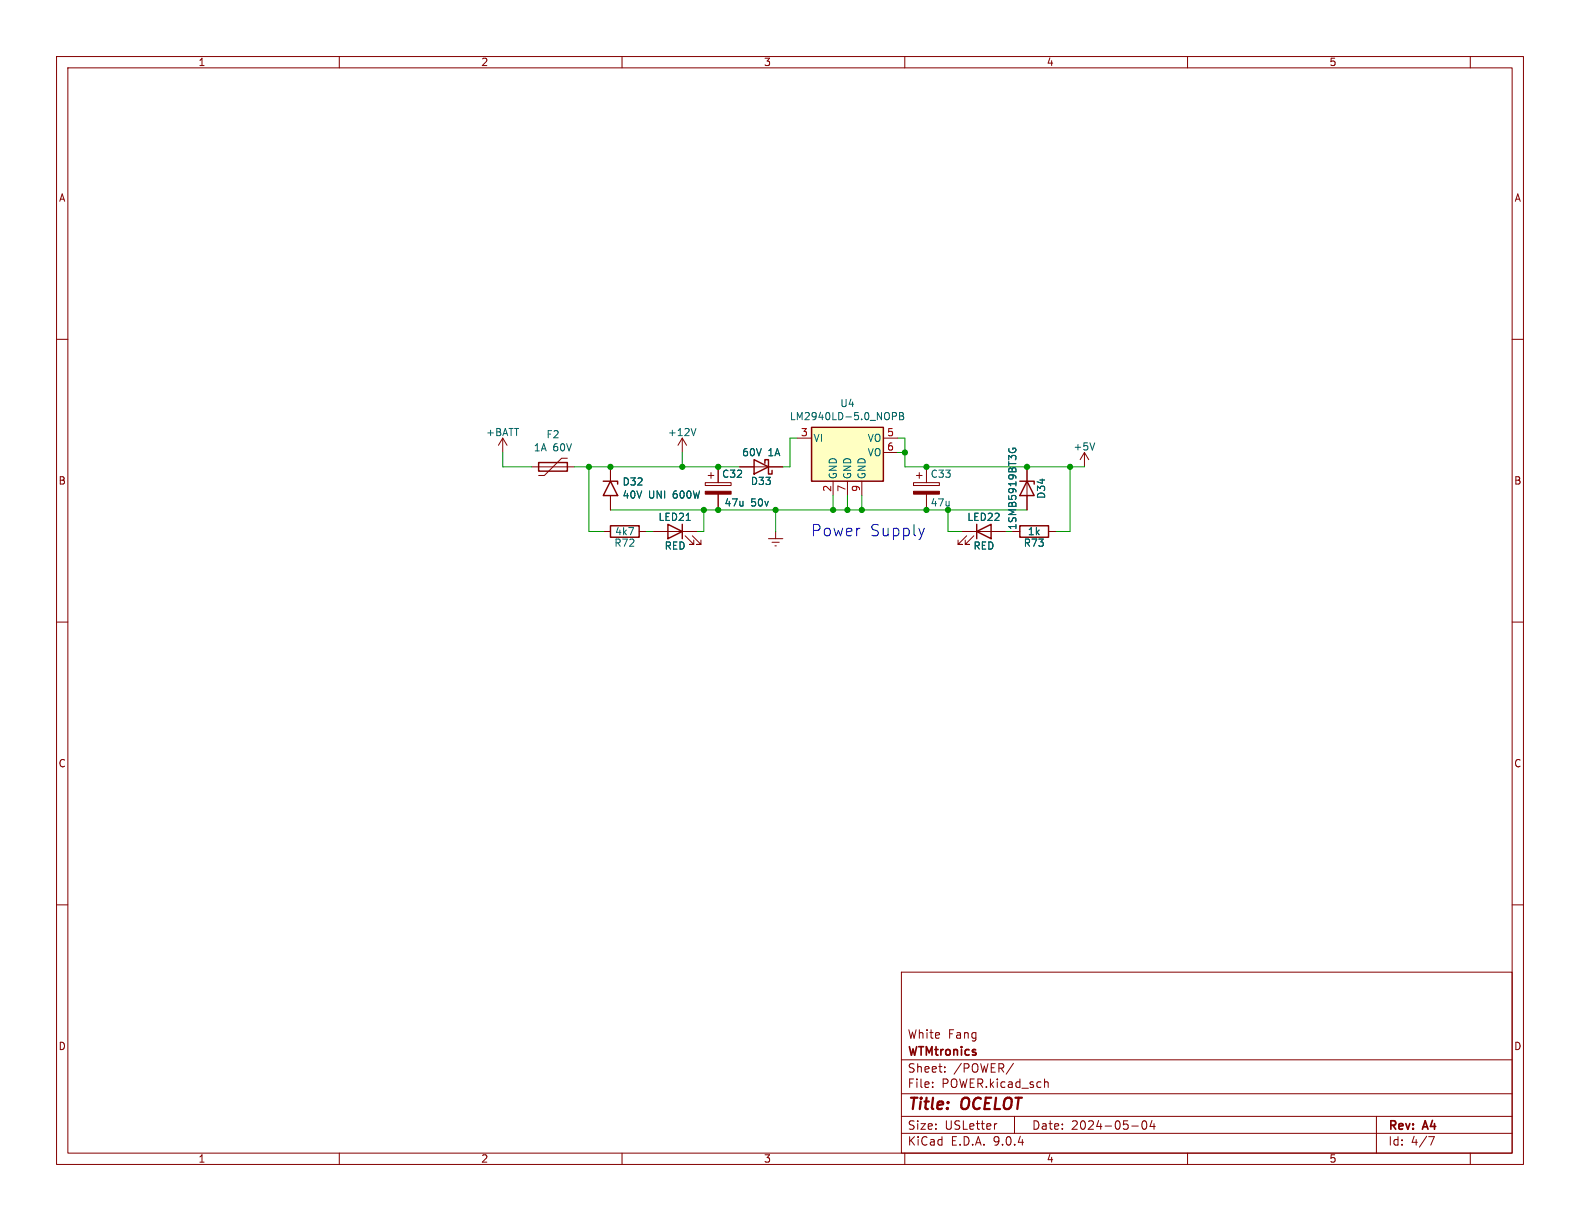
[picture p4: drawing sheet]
(kicad_sch
 (version 20250114)
 (generator "eeschema")
 (generator_version "9.0")
 (paper "USLetter")
 (title_block
  (title "OCELOT")
  (date "2024-05-04")
  (rev "A4")
  (company "WTMtronics")
  (comment 1 "White Fang"))
 (lib_symbols
  (symbol "Device:CP"
   (pin_numbers (hide yes))
   (pin_names
    (offset 0.254)) (exclude_from_sim no) (in_bom yes) (on_board yes)
   (property "Reference" "C" (at 0.635 2.54 0) (effects (font (size 1.27 1.27)) (justify left)))
   (property "Value" "Device_CP" (at 0.635 -2.54 0) (effects (font (size 1.27 1.27)) (justify left)))
   (property "Footprint" "" (at 0.9652 -3.81 0) (effects (font (size 1.27 1.27)) (hide yes)))
   (property "Datasheet" "" (at 0 0 0) (effects (font (size 1.27 1.27)) (hide yes)))
   (property "Description" "" (at 0 0 0) (effects (font (size 1.27 1.27)) (hide yes)))
   (symbol "CP_0_1"
    (rectangle (start -2.286 0.508) (end 2.286 1.016) (stroke (width 0) (type default)) (fill (type none)))
    (polyline (pts (xy -1.778 2.286) (xy -0.762 2.286)) (stroke (width 0) (type default)) (fill (type none)))
    (polyline (pts (xy -1.27 2.794) (xy -1.27 1.778)) (stroke (width 0) (type default)) (fill (type none)))
    (rectangle (start 2.286 -0.508) (end -2.286 -1.016) (stroke (width 0) (type default)) (fill (type outline))))
   (symbol "CP_1_1"
    (pin passive line (at 0 3.81 270) (length 2.794) (name "~" (effects (font (size 1.27 1.27)))) (number "1" (effects (font (size 1.27 1.27)))))
    (pin passive line (at 0 -3.81 90) (length 2.794) (name "~" (effects (font (size 1.27 1.27)))) (number "2" (effects (font (size 1.27 1.27))))))
   (embedded_fonts no))
  (symbol "Device:D_Schottky"
   (pin_numbers (hide yes))
   (pin_names
    (offset 1.016) (hide yes)) (exclude_from_sim no) (in_bom yes) (on_board yes)
   (property "Reference" "D" (at 0 2.54 0) (effects (font (size 1.27 1.27))))
   (property "Value" "D_Schottky" (at 0 -2.54 0) (effects (font (size 1.27 1.27))))
   (property "Footprint" "" (at 0 0 0) (effects (font (size 1.27 1.27)) (hide yes)))
   (property "Datasheet" "~" (at 0 0 0) (effects (font (size 1.27 1.27)) (hide yes)))
   (property "Description" "Schottky diode" (at 0 0 0) (effects (font (size 1.27 1.27)) (hide yes)))
   (symbol "D_Schottky_0_1"
    (polyline (pts (xy -1.905 0.635) (xy -1.905 1.27) (xy -1.27 1.27) (xy -1.27 -1.27) (xy -0.635 -1.27) (xy -0.635 -0.635)) (stroke (width 0.254) (type default)) (fill (type none)))
    (polyline (pts (xy 1.27 1.27) (xy 1.27 -1.27) (xy -1.27 0) (xy 1.27 1.27)) (stroke (width 0.254) (type default)) (fill (type none)))
    (polyline (pts (xy 1.27 0) (xy -1.27 0)) (stroke (width 0) (type default)) (fill (type none))))
   (symbol "D_Schottky_1_1"
    (pin passive line (at -3.81 0 0) (length 2.54) (name "K" (effects (font (size 1.27 1.27)))) (number "1" (effects (font (size 1.27 1.27)))))
    (pin passive line (at 3.81 0 180) (length 2.54) (name "A" (effects (font (size 1.27 1.27)))) (number "2" (effects (font (size 1.27 1.27))))))
   (embedded_fonts no))
  (symbol "Device:D_Zener"
   (pin_numbers (hide yes))
   (pin_names
    (offset 1.016) (hide yes)) (exclude_from_sim no) (in_bom yes) (on_board yes)
   (property "Reference" "D" (at 0 2.54 0) (effects (font (size 1.27 1.27))))
   (property "Value" "D_Zener" (at 0 -2.54 0) (effects (font (size 1.27 1.27))))
   (property "Footprint" "" (at 0 0 0) (effects (font (size 1.27 1.27)) (hide yes)))
   (property "Datasheet" "~" (at 0 0 0) (effects (font (size 1.27 1.27)) (hide yes)))
   (property "Description" "Zener diode" (at 0 0 0) (effects (font (size 1.27 1.27)) (hide yes)))
   (symbol "D_Zener_0_1"
    (polyline (pts (xy -1.27 -1.27) (xy -1.27 1.27) (xy -0.762 1.27)) (stroke (width 0.254) (type default)) (fill (type none)))
    (polyline (pts (xy 1.27 0) (xy -1.27 0)) (stroke (width 0) (type default)) (fill (type none)))
    (polyline (pts (xy 1.27 -1.27) (xy 1.27 1.27) (xy -1.27 0) (xy 1.27 -1.27)) (stroke (width 0.254) (type default)) (fill (type none))))
   (symbol "D_Zener_1_1"
    (pin passive line (at -3.81 0 0) (length 2.54) (name "K" (effects (font (size 1.27 1.27)))) (number "1" (effects (font (size 1.27 1.27)))))
    (pin passive line (at 3.81 0 180) (length 2.54) (name "A" (effects (font (size 1.27 1.27)))) (number "2" (effects (font (size 1.27 1.27))))))
   (embedded_fonts no))
  (symbol "Device:LED"
   (pin_numbers (hide yes))
   (pin_names
    (offset 1.016) (hide yes)) (exclude_from_sim no) (in_bom yes) (on_board yes)
   (property "Reference" "D" (at 0 2.54 0) (effects (font (size 1.27 1.27))))
   (property "Value" "LED" (at 0 -2.54 0) (effects (font (size 1.27 1.27))))
   (property "Footprint" "" (at 0 0 0) (effects (font (size 1.27 1.27)) (hide yes)))
   (property "Datasheet" "~" (at 0 0 0) (effects (font (size 1.27 1.27)) (hide yes)))
   (property "Description" "Light emitting diode" (at 0 0 0) (effects (font (size 1.27 1.27)) (hide yes)))
   (symbol "LED_0_1"
    (polyline (pts (xy -3.048 -0.762) (xy -4.572 -2.286) (xy -3.81 -2.286) (xy -4.572 -2.286) (xy -4.572 -1.524)) (stroke (width 0) (type default)) (fill (type none)))
    (polyline (pts (xy -1.778 -0.762) (xy -3.302 -2.286) (xy -2.54 -2.286) (xy -3.302 -2.286) (xy -3.302 -1.524)) (stroke (width 0) (type default)) (fill (type none)))
    (polyline (pts (xy -1.27 0) (xy 1.27 0)) (stroke (width 0) (type default)) (fill (type none)))
    (polyline (pts (xy -1.27 -1.27) (xy -1.27 1.27)) (stroke (width 0.254) (type default)) (fill (type none)))
    (polyline (pts (xy 1.27 -1.27) (xy 1.27 1.27) (xy -1.27 0) (xy 1.27 -1.27)) (stroke (width 0.254) (type default)) (fill (type none))))
   (symbol "LED_1_1"
    (pin passive line (at -3.81 0 0) (length 2.54) (name "K" (effects (font (size 1.27 1.27)))) (number "1" (effects (font (size 1.27 1.27)))))
    (pin passive line (at 3.81 0 180) (length 2.54) (name "A" (effects (font (size 1.27 1.27)))) (number "2" (effects (font (size 1.27 1.27))))))
   (embedded_fonts no))
  (symbol "Device:Polyfuse"
   (pin_numbers (hide yes))
   (pin_names
    (offset 0)) (exclude_from_sim no) (in_bom yes) (on_board yes)
   (property "Reference" "F" (at -2.54 0 90) (effects (font (size 1.27 1.27))))
   (property "Value" "Polyfuse" (at 2.54 0 90) (effects (font (size 1.27 1.27))))
   (property "Footprint" "" (at 1.27 -5.08 0) (effects (font (size 1.27 1.27)) (justify left) (hide yes)))
   (property "Datasheet" "~" (at 0 0 0) (effects (font (size 1.27 1.27)) (hide yes)))
   (property "Description" "Resettable fuse, polymeric positive temperature coefficient" (at 0 0 0) (effects (font (size 1.27 1.27)) (hide yes)))
   (symbol "Polyfuse_0_1"
    (polyline (pts (xy -1.524 2.54) (xy -1.524 1.524) (xy 1.524 -1.524) (xy 1.524 -2.54)) (stroke (width 0) (type default)) (fill (type none)))
    (rectangle (start -0.762 2.54) (end 0.762 -2.54) (stroke (width 0.254) (type default)) (fill (type none)))
    (polyline (pts (xy 0 2.54) (xy 0 -2.54)) (stroke (width 0) (type default)) (fill (type none))))
   (symbol "Polyfuse_1_1"
    (pin passive line (at 0 3.81 270) (length 1.27) (name "~" (effects (font (size 1.27 1.27)))) (number "1" (effects (font (size 1.27 1.27)))))
    (pin passive line (at 0 -3.81 90) (length 1.27) (name "~" (effects (font (size 1.27 1.27)))) (number "2" (effects (font (size 1.27 1.27))))))
   (embedded_fonts no))
  (symbol "Device:R"
   (pin_numbers (hide yes))
   (pin_names
    (offset 0)) (exclude_from_sim no) (in_bom yes) (on_board yes)
   (property "Reference" "R" (at 2.032 0 90) (effects (font (size 1.27 1.27))))
   (property "Value" "R" (at 0 0 90) (effects (font (size 1.27 1.27))))
   (property "Footprint" "" (at -1.778 0 90) (effects (font (size 1.27 1.27)) (hide yes)))
   (property "Datasheet" "~" (at 0 0 0) (effects (font (size 1.27 1.27)) (hide yes)))
   (property "Description" "Resistor" (at 0 0 0) (effects (font (size 1.27 1.27)) (hide yes)))
   (symbol "R_0_1"
    (rectangle (start -1.016 -2.54) (end 1.016 2.54) (stroke (width 0.254) (type default)) (fill (type none))))
   (symbol "R_1_1"
    (pin passive line (at 0 3.81 270) (length 1.27) (name "~" (effects (font (size 1.27 1.27)))) (number "1" (effects (font (size 1.27 1.27)))))
    (pin passive line (at 0 -3.81 90) (length 1.27) (name "~" (effects (font (size 1.27 1.27)))) (number "2" (effects (font (size 1.27 1.27))))))
   (embedded_fonts no))
  (symbol "Diode:SM6T39A"
   (pin_numbers (hide yes))
   (pin_names
    (offset 1.016) (hide yes)) (exclude_from_sim no) (in_bom yes) (on_board yes)
   (property "Reference" "D" (at 0 2.54 0) (effects (font (size 1.27 1.27))))
   (property "Value" "SM6T39A" (at 0 -2.54 0) (effects (font (size 1.27 1.27))))
   (property "Footprint" "Diode_SMD:D_SMB" (at 0 -5.08 0) (effects (font (size 1.27 1.27)) (hide yes)))
   (property "Datasheet" "https://www.st.com/resource/en/datasheet/sm6t.pdf" (at -1.27 0 0) (effects (font (size 1.27 1.27)) (hide yes)))
   (property "Description" "600W unidirectional Transil Transient Voltage Suppressor, 39Vrwm, DO-214AA" (at 0 0 0) (effects (font (size 1.27 1.27)) (hide yes)))
   (symbol "SM6T39A_0_1"
    (polyline (pts (xy -0.762 1.27) (xy -1.27 1.27) (xy -1.27 -1.27)) (stroke (width 0.254) (type default)) (fill (type none)))
    (polyline (pts (xy 1.27 1.27) (xy 1.27 -1.27) (xy -1.27 0) (xy 1.27 1.27)) (stroke (width 0.254) (type default)) (fill (type none))))
   (symbol "SM6T39A_1_1"
    (pin passive line (at -3.81 0 0) (length 2.54) (name "A1" (effects (font (size 1.27 1.27)))) (number "1" (effects (font (size 1.27 1.27)))))
    (pin passive line (at 3.81 0 180) (length 2.54) (name "A2" (effects (font (size 1.27 1.27)))) (number "2" (effects (font (size 1.27 1.27))))))
   (embedded_fonts no))
  (symbol "IC_Automotive:LM2940LD-5.0_NOPB"
   (pin_names
    (offset 0.254)) (exclude_from_sim no) (in_bom yes) (on_board yes)
   (property "Reference" "U" (at -3.81 3.175 0) (effects (font (size 1.27 1.27))))
   (property "Value" "IC_Automotive_LM2940LD-5.0_NOPB" (at 0 3.175 0) (effects (font (size 1.27 1.27)) (justify left)))
   (property "Footprint" "Package_SON:WSON-8_4x4mm_P0.8mm" (at 0 5.715 0) (effects (font (size 1.27 1.27)
    (italic yes)) (hide yes)))
   (property "Datasheet" "" (at 0 -1.27 0) (effects (font (size 1.27 1.27)) (hide yes)))
   (property "Description" "" (at 0 0 0) (effects (font (size 1.27 1.27)) (hide yes)))
   (symbol "LM2940LD-5.0_NOPB_0_1"
    (rectangle (start -6.35 1.905) (end 6.35 -7.62) (stroke (width 0.254) (type default)) (fill (type background))))
   (symbol "LM2940LD-5.0_NOPB_1_1"
    (pin power_in line (at -8.89 0 0) (length 2.54) (name "VI" (effects (font (size 1.27 1.27)))) (number "3" (effects (font (size 1.27 1.27)))))
    (pin no_connect line (at -8.89 -2.54 0) (length 2.54) (hide yes) (name "NC" (effects (font (size 1.27 1.27)))) (number "1" (effects (font (size 1.27 1.27)))))
    (pin no_connect line (at -5.08 -10.16 90) (length 2.54) (hide yes) (name "NC" (effects (font (size 1.27 1.27)))) (number "4" (effects (font (size 1.27 1.27)))))
    (pin power_in line (at -2.54 -10.16 90) (length 2.54) (name "GND" (effects (font (size 1.27 1.27)))) (number "2" (effects (font (size 1.27 1.27)))))
    (pin power_in line (at 0 -10.16 90) (length 2.54) (name "GND" (effects (font (size 1.27 1.27)))) (number "7" (effects (font (size 1.27 1.27)))))
    (pin power_in line (at 2.54 -10.16 90) (length 2.54) (name "GND" (effects (font (size 1.27 1.27)))) (number "9" (effects (font (size 1.27 1.27)))))
    (pin no_connect line (at 5.08 -10.16 90) (length 2.54) (hide yes) (name "NC" (effects (font (size 1.27 1.27)))) (number "8" (effects (font (size 1.27 1.27)))))
    (pin power_out line (at 8.89 0 180) (length 2.54) (name "VO" (effects (font (size 1.27 1.27)))) (number "5" (effects (font (size 1.27 1.27)))))
    (pin power_out line (at 8.89 -2.54 180) (length 2.54) (name "VO" (effects (font (size 1.27 1.27)))) (number "6" (effects (font (size 1.27 1.27))))))
   (embedded_fonts no))
  (symbol "power:+12V"
   (power)
   (pin_names
    (offset 0)) (exclude_from_sim no) (in_bom yes) (on_board yes)
   (property "Reference" "#PWR" (at 0 -3.81 0) (effects (font (size 1.27 1.27)) (hide yes)))
   (property "Value" "+12V" (at 0 3.556 0) (effects (font (size 1.27 1.27))))
   (property "Footprint" "" (at 0 0 0) (effects (font (size 1.27 1.27)) (hide yes)))
   (property "Datasheet" "" (at 0 0 0) (effects (font (size 1.27 1.27)) (hide yes)))
   (property "Description" "Power symbol creates a global label with name \"+12V\"" (at 0 0 0) (effects (font (size 1.27 1.27)) (hide yes)))
   (symbol "+12V_0_1"
    (polyline (pts (xy -0.762 1.27) (xy 0 2.54)) (stroke (width 0) (type default)) (fill (type none)))
    (polyline (pts (xy 0 2.54) (xy 0.762 1.27)) (stroke (width 0) (type default)) (fill (type none)))
    (polyline (pts (xy 0 0) (xy 0 2.54)) (stroke (width 0) (type default)) (fill (type none))))
   (symbol "+12V_1_1"
    (pin power_in line (at 0 0 90) (length 0) (hide yes) (name "+12V" (effects (font (size 1.27 1.27)))) (number "1" (effects (font (size 1.27 1.27))))))
   (embedded_fonts no))
  (symbol "power:+5V"
   (power)
   (pin_names
    (offset 0)) (exclude_from_sim no) (in_bom yes) (on_board yes)
   (property "Reference" "#PWR" (at 0 -3.81 0) (effects (font (size 1.27 1.27)) (hide yes)))
   (property "Value" "+5V" (at 0 3.556 0) (effects (font (size 1.27 1.27))))
   (property "Footprint" "" (at 0 0 0) (effects (font (size 1.27 1.27)) (hide yes)))
   (property "Datasheet" "" (at 0 0 0) (effects (font (size 1.27 1.27)) (hide yes)))
   (property "Description" "Power symbol creates a global label with name \"+5V\"" (at 0 0 0) (effects (font (size 1.27 1.27)) (hide yes)))
   (symbol "+5V_0_1"
    (polyline (pts (xy -0.762 1.27) (xy 0 2.54)) (stroke (width 0) (type default)) (fill (type none)))
    (polyline (pts (xy 0 2.54) (xy 0.762 1.27)) (stroke (width 0) (type default)) (fill (type none)))
    (polyline (pts (xy 0 0) (xy 0 2.54)) (stroke (width 0) (type default)) (fill (type none))))
   (symbol "+5V_1_1"
    (pin power_in line (at 0 0 90) (length 0) (hide yes) (name "+5V" (effects (font (size 1.27 1.27)))) (number "1" (effects (font (size 1.27 1.27))))))
   (embedded_fonts no))
  (symbol "power:+BATT"
   (power)
   (pin_names
    (offset 0)) (exclude_from_sim no) (in_bom yes) (on_board yes)
   (property "Reference" "#PWR" (at 0 -3.81 0) (effects (font (size 1.27 1.27)) (hide yes)))
   (property "Value" "+BATT" (at 0 3.556 0) (effects (font (size 1.27 1.27))))
   (property "Footprint" "" (at 0 0 0) (effects (font (size 1.27 1.27)) (hide yes)))
   (property "Datasheet" "" (at 0 0 0) (effects (font (size 1.27 1.27)) (hide yes)))
   (property "Description" "Power symbol creates a global label with name \"+BATT\"" (at 0 0 0) (effects (font (size 1.27 1.27)) (hide yes)))
   (symbol "+BATT_0_1"
    (polyline (pts (xy -0.762 1.27) (xy 0 2.54)) (stroke (width 0) (type default)) (fill (type none)))
    (polyline (pts (xy 0 2.54) (xy 0.762 1.27)) (stroke (width 0) (type default)) (fill (type none)))
    (polyline (pts (xy 0 0) (xy 0 2.54)) (stroke (width 0) (type default)) (fill (type none))))
   (symbol "+BATT_1_1"
    (pin power_in line (at 0 0 90) (length 0) (hide yes) (name "+BATT" (effects (font (size 1.27 1.27)))) (number "1" (effects (font (size 1.27 1.27))))))
   (embedded_fonts no))
  (symbol "power:Earth"
   (power)
   (pin_names
    (offset 0)) (exclude_from_sim no) (in_bom yes) (on_board yes)
   (property "Reference" "#PWR" (at 0 -6.35 0) (effects (font (size 1.27 1.27)) (hide yes)))
   (property "Value" "Earth" (at 0 -3.81 0) (effects (font (size 1.27 1.27)) (hide yes)))
   (property "Footprint" "" (at 0 0 0) (effects (font (size 1.27 1.27)) (hide yes)))
   (property "Datasheet" "~" (at 0 0 0) (effects (font (size 1.27 1.27)) (hide yes)))
   (property "Description" "Power symbol creates a global label with name \"Earth\"" (at 0 0 0) (effects (font (size 1.27 1.27)) (hide yes)))
   (symbol "Earth_0_1"
    (polyline (pts (xy -0.635 -1.905) (xy 0.635 -1.905)) (stroke (width 0) (type default)) (fill (type none)))
    (polyline (pts (xy -0.127 -2.54) (xy 0.127 -2.54)) (stroke (width 0) (type default)) (fill (type none)))
    (polyline (pts (xy 0 -1.27) (xy 0 0)) (stroke (width 0) (type default)) (fill (type none)))
    (polyline (pts (xy 1.27 -1.27) (xy -1.27 -1.27)) (stroke (width 0) (type default)) (fill (type none))))
   (symbol "Earth_1_1"
    (pin power_in line (at 0 0 270) (length 0) (hide yes) (name "Earth" (effects (font (size 1.27 1.27)))) (number "1" (effects (font (size 1.27 1.27))))))
   (embedded_fonts no)))
 (text "Power Supply"
  (exclude_from_sim no)
  (at 163.83 95.25 0)
  (effects (font (size 2.0066 2.0066)) (justify right bottom)))
 (junction
  (at 127 82.55)
  (diameter 0)
  (color 0 0 0 0))
 (junction
  (at 189.23 82.55)
  (diameter 0)
  (color 0 0 0 0))
 (junction
  (at 163.83 90.17)
  (diameter 0)
  (color 0 0 0 0))
 (junction
  (at 181.61 82.55)
  (diameter 0)
  (color 0 0 0 0))
 (junction
  (at 147.32 90.17)
  (diameter 0)
  (color 0 0 0 0))
 (junction
  (at 107.95 82.55)
  (diameter 0)
  (color 0 0 0 0))
 (junction
  (at 163.83 82.55)
  (diameter 0)
  (color 0 0 0 0))
 (junction
  (at 167.64 90.17)
  (diameter 0)
  (color 0 0 0 0))
 (junction
  (at 160.02 80.01)
  (diameter 0)
  (color 0 0 0 0))
 (junction
  (at 104.14 82.55)
  (diameter 0)
  (color 0 0 0 0))
 (junction
  (at 152.4 90.17)
  (diameter 0)
  (color 0 0 0 0))
 (junction
  (at 127 90.17)
  (diameter 0)
  (color 0 0 0 0))
 (junction
  (at 137.16 90.17)
  (diameter 0)
  (color 0 0 0 0))
 (junction
  (at 149.86 90.17)
  (diameter 0)
  (color 0 0 0 0))
 (junction
  (at 124.46 90.17)
  (diameter 0)
  (color 0 0 0 0))
 (junction
  (at 120.65 82.55)
  (diameter 0)
  (color 0 0 0 0))
 (wire
  (pts (xy 149.86 90.17) (xy 152.4 90.17))
  (stroke (width 0) (type default)))
 (wire
  (pts (xy 170.18 93.98) (xy 167.64 93.98))
  (stroke (width 0) (type default)))
 (wire
  (pts (xy 137.16 90.17) (xy 147.32 90.17))
  (stroke (width 0) (type default)))
 (wire
  (pts (xy 115.57 93.98) (xy 114.3 93.98))
  (stroke (width 0) (type default)))
 (wire
  (pts (xy 167.64 90.17) (xy 181.61 90.17))
  (stroke (width 0) (type default)))
 (wire
  (pts (xy 163.83 82.55) (xy 181.61 82.55))
  (stroke (width 0) (type default)))
 (wire
  (pts (xy 127 82.55) (xy 130.81 82.55))
  (stroke (width 0) (type default)))
 (wire
  (pts (xy 160.02 82.55) (xy 160.02 80.01))
  (stroke (width 0) (type default)))
 (wire
  (pts (xy 167.64 93.98) (xy 167.64 90.17))
  (stroke (width 0) (type default)))
 (wire
  (pts (xy 139.7 77.47) (xy 139.7 82.55))
  (stroke (width 0) (type default)))
 (wire
  (pts (xy 163.83 90.17) (xy 167.64 90.17))
  (stroke (width 0) (type default)))
 (wire
  (pts (xy 88.9 82.55) (xy 93.98 82.55))
  (stroke (width 0) (type default)))
 (wire
  (pts (xy 147.32 90.17) (xy 149.86 90.17))
  (stroke (width 0) (type default)))
 (wire
  (pts (xy 127 90.17) (xy 137.16 90.17))
  (stroke (width 0) (type default)))
 (wire
  (pts (xy 104.14 82.55) (xy 104.14 93.98))
  (stroke (width 0) (type default)))
 (wire
  (pts (xy 120.65 82.55) (xy 127 82.55))
  (stroke (width 0) (type default)))
 (wire
  (pts (xy 158.75 80.01) (xy 160.02 80.01))
  (stroke (width 0) (type default)))
 (wire
  (pts (xy 152.4 90.17) (xy 163.83 90.17))
  (stroke (width 0) (type default)))
 (wire
  (pts (xy 104.14 82.55) (xy 107.95 82.55))
  (stroke (width 0) (type default)))
 (wire
  (pts (xy 140.97 77.47) (xy 139.7 77.47))
  (stroke (width 0) (type default)))
 (wire
  (pts (xy 189.23 93.98) (xy 189.23 82.55))
  (stroke (width 0) (type default)))
 (wire
  (pts (xy 120.65 80.01) (xy 120.65 82.55))
  (stroke (width 0) (type default)))
 (wire
  (pts (xy 149.86 90.17) (xy 149.86 87.63))
  (stroke (width 0) (type default)))
 (wire
  (pts (xy 104.14 93.98) (xy 106.68 93.98))
  (stroke (width 0) (type default)))
 (wire
  (pts (xy 124.46 93.98) (xy 124.46 90.17))
  (stroke (width 0) (type default)))
 (wire
  (pts (xy 124.46 90.17) (xy 127 90.17))
  (stroke (width 0) (type default)))
 (wire
  (pts (xy 181.61 82.55) (xy 189.23 82.55))
  (stroke (width 0) (type default)))
 (wire
  (pts (xy 152.4 90.17) (xy 152.4 87.63))
  (stroke (width 0) (type default)))
 (wire
  (pts (xy 107.95 82.55) (xy 120.65 82.55))
  (stroke (width 0) (type default)))
 (wire
  (pts (xy 186.69 93.98) (xy 189.23 93.98))
  (stroke (width 0) (type default)))
 (wire
  (pts (xy 160.02 77.47) (xy 158.75 77.47))
  (stroke (width 0) (type default)))
 (wire
  (pts (xy 124.46 93.98) (xy 123.19 93.98))
  (stroke (width 0) (type default)))
 (wire
  (pts (xy 138.43 82.55) (xy 139.7 82.55))
  (stroke (width 0) (type default)))
 (wire
  (pts (xy 147.32 90.17) (xy 147.32 87.63))
  (stroke (width 0) (type default)))
 (wire
  (pts (xy 101.6 82.55) (xy 104.14 82.55))
  (stroke (width 0) (type default)))
 (wire
  (pts (xy 160.02 82.55) (xy 163.83 82.55))
  (stroke (width 0) (type default)))
 (wire
  (pts (xy 189.23 82.55) (xy 191.77 82.55))
  (stroke (width 0) (type default)))
 (wire
  (pts (xy 88.9 80.01) (xy 88.9 82.55))
  (stroke (width 0) (type default)))
 (wire
  (pts (xy 177.8 93.98) (xy 179.07 93.98))
  (stroke (width 0) (type default)))
 (wire
  (pts (xy 137.16 93.98) (xy 137.16 90.17))
  (stroke (width 0) (type default)))
 (wire
  (pts (xy 107.95 90.17) (xy 124.46 90.17))
  (stroke (width 0) (type default)))
 (wire
  (pts (xy 160.02 80.01) (xy 160.02 77.47))
  (stroke (width 0) (type default)))
 (symbol
  (lib_id "power:+BATT")
  (at 88.9 80.01 0)
  (unit 1)
  (exclude_from_sim no)
  (in_bom yes)
  (on_board yes)
  (dnp no)
  (property "Reference" "#PWR0103" (at 88.9 83.82 0) (effects (font (size 1.27 1.27)) (hide yes)))
  (property "Value" "+BATT" (at 88.9 76.454 0) (effects (font (size 1.27 1.27))))
  (property "Footprint" "" (at 88.9 80.01 0) (effects (font (size 1.27 1.27))))
  (property "Datasheet" "" (at 88.9 80.01 0) (effects (font (size 1.27 1.27))))
  (property "Description" "" (at 88.9 80.01 0) (effects (font (size 1.27 1.27)) (hide yes)))
  (pin "1"))
 (symbol
  (lib_id "Device:CP")
  (at 163.83 86.36 0)
  (unit 1)
  (exclude_from_sim no)
  (in_bom yes)
  (on_board yes)
  (dnp no)
  (property "Reference" "C33" (at 164.465 83.82 0) (effects (font (size 1.27 1.27)) (justify left)))
  (property "Value" "47u" (at 164.465 88.9 0) (effects (font (size 1.27 1.27)) (justify left)))
  (property "Footprint" "Capacitor_Tantalum_SMD:CP_EIA-3216-18_Kemet-A" (at 164.7952 90.17 0) (effects (font (size 1.27 1.27)) (hide yes)))
  (property "Datasheet" "" (at 163.83 86.36 0) (effects (font (size 1.27 1.27))))
  (property "Description" "" (at 163.83 86.36 0) (effects (font (size 1.27 1.27)) (hide yes)))
  (property "PN" "TCJK476M006R0200" (at 163.83 86.36 0) (effects (font (size 1.524 1.524)) (hide yes)))
  (property "MPN" "T55A476M6R3C0200" (at 163.83 86.36 0) (effects (font (size 1.27 1.27)) (hide yes)))
  (pin "1")
  (pin "2"))
 (symbol
  (lib_id "power:+5V")
  (at 191.77 82.55 0)
  (unit 1)
  (exclude_from_sim no)
  (in_bom yes)
  (on_board yes)
  (dnp no)
  (property "Reference" "#PWR0106" (at 191.77 86.36 0) (effects (font (size 1.27 1.27)) (hide yes)))
  (property "Value" "+5V" (at 191.77 78.994 0) (effects (font (size 1.27 1.27))))
  (property "Footprint" "" (at 191.77 82.55 0) (effects (font (size 1.27 1.27))))
  (property "Datasheet" "" (at 191.77 82.55 0) (effects (font (size 1.27 1.27))))
  (property "Description" "" (at 191.77 82.55 0) (effects (font (size 1.27 1.27)) (hide yes)))
  (pin "1"))
 (symbol
  (lib_id "Device:D_Zener")
  (at 181.61 86.36 270)
  (unit 1)
  (exclude_from_sim no)
  (in_bom yes)
  (on_board yes)
  (dnp no)
  (property "Reference" "D34" (at 184.15 86.36 0) (effects (font (size 1.27 1.27))))
  (property "Value" "1SMB5919BT3G" (at 179.07 86.36 0) (effects (font (size 1.27 1.27))))
  (property "Footprint" "Diode_SMD:D_SMB" (at 181.61 86.36 0) (effects (font (size 1.27 1.27)) (hide yes)))
  (property "Datasheet" "https://www.mouser.com/datasheet/2/308/1SMB5913BT3-D-1292981.pdf" (at 181.61 86.36 0) (effects (font (size 1.27 1.27)) (hide yes)))
  (property "Description" "" (at 181.61 86.36 0) (effects (font (size 1.27 1.27)) (hide yes)))
  (property "PN" "1SMB5919BT3G" (at 181.61 86.36 0) (effects (font (size 1.524 1.524)) (hide yes)))
  (property "MPN" "1SMB5919BT3G" (at 181.61 86.36 0) (effects (font (size 1.27 1.27)) (hide yes)))
  (pin "1")
  (pin "2"))
 (symbol
  (lib_id "Device:R")
  (at 110.49 93.98 270)
  (unit 1)
  (exclude_from_sim no)
  (in_bom yes)
  (on_board yes)
  (dnp no)
  (property "Reference" "R72" (at 110.49 96.012 90) (effects (font (size 1.27 1.27))))
  (property "Value" "4k7" (at 110.49 93.98 90) (effects (font (size 1.27 1.27))))
  (property "Footprint" "Resistor_SMD:R_0603_1608Metric" (at 110.49 92.202 90) (effects (font (size 1.27 1.27)) (hide yes)))
  (property "Datasheet" "" (at 110.49 93.98 0) (effects (font (size 1.27 1.27))))
  (property "Description" "" (at 110.49 93.98 0) (effects (font (size 1.27 1.27)) (hide yes)))
  (property "MPN" "CRG0603F4K7" (at 110.49 93.98 0) (effects (font (size 1.27 1.27)) (hide yes)))
  (pin "1")
  (pin "2"))
 (symbol
  (lib_id "Device:LED")
  (at 119.38 93.98 0)
  (mirror y)
  (unit 1)
  (exclude_from_sim no)
  (in_bom yes)
  (on_board yes)
  (dnp no)
  (property "Reference" "LED21" (at 119.38 91.44 0) (effects (font (size 1.27 1.27))))
  (property "Value" "RED" (at 119.38 96.52 0) (effects (font (size 1.27 1.27))))
  (property "Footprint" "LED_SMD:LED_0402_1005Metric" (at 119.38 93.98 0) (effects (font (size 1.27 1.27)) (hide yes)))
  (property "Datasheet" "" (at 119.38 93.98 0) (effects (font (size 1.27 1.27))))
  (property "Description" "" (at 119.38 93.98 0) (effects (font (size 1.27 1.27)) (hide yes)))
  (property "MPN" "LTST-C281KRKT" (at 119.38 93.98 0) (effects (font (size 1.27 1.27)) (hide yes)))
  (pin "1")
  (pin "2"))
 (symbol
  (lib_id "power:+12V")
  (at 120.65 80.01 0)
  (unit 1)
  (exclude_from_sim no)
  (in_bom yes)
  (on_board yes)
  (dnp no)
  (property "Reference" "#PWR0104" (at 120.65 83.82 0) (effects (font (size 1.27 1.27)) (hide yes)))
  (property "Value" "+12V" (at 120.65 76.454 0) (effects (font (size 1.27 1.27))))
  (property "Footprint" "" (at 120.65 80.01 0) (effects (font (size 1.27 1.27)) (hide yes)))
  (property "Datasheet" "" (at 120.65 80.01 0) (effects (font (size 1.27 1.27)) (hide yes)))
  (property "Description" "" (at 120.65 80.01 0) (effects (font (size 1.27 1.27)) (hide yes)))
  (pin "1"))
 (symbol
  (lib_id "power:Earth")
  (at 137.16 93.98 0)
  (unit 1)
  (exclude_from_sim no)
  (in_bom yes)
  (on_board yes)
  (dnp no)
  (property "Reference" "#PWR0105" (at 137.16 100.33 0) (effects (font (size 1.27 1.27)) (hide yes)))
  (property "Value" "Earth" (at 137.16 97.79 0) (effects (font (size 1.27 1.27)) (hide yes)))
  (property "Footprint" "" (at 137.16 93.98 0) (effects (font (size 1.27 1.27)) (hide yes)))
  (property "Datasheet" "" (at 137.16 93.98 0) (effects (font (size 1.27 1.27)) (hide yes)))
  (property "Description" "" (at 137.16 93.98 0) (effects (font (size 1.27 1.27)) (hide yes)))
  (pin "1"))
 (symbol
  (lib_id "Device:D_Schottky")
  (at 134.62 82.55 180)
  (unit 1)
  (exclude_from_sim no)
  (in_bom yes)
  (on_board yes)
  (dnp no)
  (property "Reference" "D33" (at 134.62 85.09 0) (effects (font (size 1.27 1.27))))
  (property "Value" "60V 1A" (at 134.62 80.01 0) (effects (font (size 1.27 1.27))))
  (property "Footprint" "Diode_SMD:D_SOD-123F" (at 134.62 82.55 0) (effects (font (size 1.27 1.27)) (hide yes)))
  (property "Datasheet" "" (at 134.62 82.55 0) (effects (font (size 1.27 1.27)) (hide yes)))
  (property "Description" "" (at 134.62 82.55 0) (effects (font (size 1.27 1.27)) (hide yes)))
  (property "MPN" "PMEG6010CEH,115" (at 134.62 82.55 0) (effects (font (size 1.27 1.27)) (hide yes)))
  (pin "1")
  (pin "2"))
 (symbol
  (lib_id "Device:LED")
  (at 173.99 93.98 0)
  (unit 1)
  (exclude_from_sim no)
  (in_bom yes)
  (on_board yes)
  (dnp no)
  (property "Reference" "LED22" (at 173.99 91.44 0) (effects (font (size 1.27 1.27))))
  (property "Value" "RED" (at 173.99 96.52 0) (effects (font (size 1.27 1.27))))
  (property "Footprint" "LED_SMD:LED_0402_1005Metric" (at 173.99 93.98 0) (effects (font (size 1.27 1.27)) (hide yes)))
  (property "Datasheet" "" (at 173.99 93.98 0) (effects (font (size 1.27 1.27))))
  (property "Description" "" (at 173.99 93.98 0) (effects (font (size 1.27 1.27)) (hide yes)))
  (property "MPN" "LTST-C281KRKT" (at 173.99 93.98 0) (effects (font (size 1.27 1.27)) (hide yes)))
  (pin "1")
  (pin "2"))
 (symbol
  (lib_id "Device:R")
  (at 182.88 93.98 270)
  (unit 1)
  (exclude_from_sim no)
  (in_bom yes)
  (on_board yes)
  (dnp no)
  (property "Reference" "R73" (at 182.88 96.012 90) (effects (font (size 1.27 1.27))))
  (property "Value" "1k" (at 182.88 93.98 90) (effects (font (size 1.27 1.27))))
  (property "Footprint" "Resistor_SMD:R_0603_1608Metric" (at 182.88 92.202 90) (effects (font (size 1.27 1.27)) (hide yes)))
  (property "Datasheet" "" (at 182.88 93.98 0) (effects (font (size 1.27 1.27))))
  (property "Description" "" (at 182.88 93.98 0) (effects (font (size 1.27 1.27)) (hide yes)))
  (property "MPN" "CRGCQ0603F1K0" (at 182.88 93.98 0) (effects (font (size 1.27 1.27)) (hide yes)))
  (pin "1")
  (pin "2"))
 (symbol
  (lib_id "Device:CP")
  (at 127 86.36 0)
  (unit 1)
  (exclude_from_sim no)
  (in_bom yes)
  (on_board yes)
  (dnp no)
  (property "Reference" "C32" (at 129.54 83.82 0) (effects (font (size 1.27 1.27))))
  (property "Value" "47u 50v" (at 132.08 88.9 0) (effects (font (size 1.27 1.27))))
  (property "Footprint" "Capacitor_SMD:CP_Elec_6.3x5.4" (at 127.9652 90.17 0) (effects (font (size 1.27 1.27)) (hide yes)))
  (property "Datasheet" "https://datasheet.octopart.com/EEE-FT1H470AL-Panasonic-datasheet-147569663.pdf" (at 127 86.36 0) (effects (font (size 1.27 1.27)) (hide yes)))
  (property "Description" "" (at 127 86.36 0) (effects (font (size 1.27 1.27)) (hide yes)))
  (property "MPN" "UCM1H470MCL1GS" (at 127 86.36 90) (effects (font (size 1.27 1.27)) (hide yes)))
  (pin "1")
  (pin "2"))
 (symbol
  (lib_id "Diode:SM6T39A")
  (at 107.95 86.36 270)
  (unit 1)
  (exclude_from_sim no)
  (in_bom yes)
  (on_board yes)
  (dnp no)
  (property "Reference" "D32" (at 109.982 85.1916 90) (effects (font (size 1.27 1.27)) (justify left)))
  (property "Value" "40V UNI 600W" (at 109.982 87.503 90) (effects (font (size 1.27 1.27)) (justify left)))
  (property "Footprint" "Diode_SMD:D_SMB" (at 102.87 86.36 0) (effects (font (size 1.27 1.27)) (hide yes)))
  (property "Datasheet" "" (at 107.95 85.09 0) (effects (font (size 1.27 1.27)) (hide yes)))
  (property "Description" "" (at 107.95 86.36 0) (effects (font (size 1.27 1.27)) (hide yes)))
  (property "MPN" "SMBJ40A-13-F" (at 107.95 86.36 90) (effects (font (size 1.27 1.27)) (hide yes)))
  (pin "1")
  (pin "2"))
 (symbol
  (lib_id "Device:Polyfuse")
  (at 97.79 82.55 270)
  (unit 1)
  (exclude_from_sim no)
  (in_bom yes)
  (on_board yes)
  (dnp no)
  (property "Reference" "F2" (at 97.79 76.835 90) (effects (font (size 1.27 1.27))))
  (property "Value" "1A 60V" (at 97.79 79.1464 90) (effects (font (size 1.27 1.27))))
  (property "Footprint" "Fuse:Fuse_2920_7451Metric_Castellated" (at 92.71 83.82 0) (effects (font (size 1.27 1.27)) (justify left) (hide yes)))
  (property "Datasheet" "" (at 97.79 82.55 0) (effects (font (size 1.27 1.27)) (hide yes)))
  (property "Description" "" (at 97.79 82.55 0) (effects (font (size 1.27 1.27)) (hide yes)))
  (property "MPN" "0ZCF0100AF2A" (at 97.79 82.55 90) (effects (font (size 1.27 1.27)) (hide yes)))
  (pin "1")
  (pin "2"))
 (symbol
  (lib_id "IC_Automotive:LM2940LD-5.0_NOPB")
  (at 149.86 77.47 0)
  (unit 1)
  (exclude_from_sim no)
  (in_bom yes)
  (on_board yes)
  (dnp no)
  (property "Reference" "U4" (at 149.86 71.3232 0) (effects (font (size 1.27 1.27))))
  (property "Value" "LM2940LD-5.0_NOPB" (at 149.86 73.6346 0) (effects (font (size 1.27 1.27))))
  (property "Footprint" "Package_SON:WSON-8-1EP_4x4mm_P0.8mm_EP2.2x3mm_ThermalVias" (at 149.86 71.755 0) (effects (font (size 1.27 1.27)
    (italic yes)) (hide yes)))
  (property "Datasheet" "https://www.ti.com/lit/ds/symlink/lm2940-n.pdf?HQS=dis-mous-null-mousermode-dsf-pf-null-wwe&ts=1619232812655&ref_url=https%253A%252F%252Fwww.mouser.com%252F" (at 149.86 78.74 0) (effects (font (size 1.27 1.27)) (hide yes)))
  (property "Description" "" (at 149.86 77.47 0) (effects (font (size 1.27 1.27)) (hide yes)))
  (property "MPN" "LM2940LD-5.0/NOPB" (at 149.86 77.47 0) (effects (font (size 1.27 1.27)) (hide yes)))
  (pin "1")
  (pin "2")
  (pin "3")
  (pin "4")
  (pin "5")
  (pin "6")
  (pin "7")
  (pin "8")
  (pin "9")))
